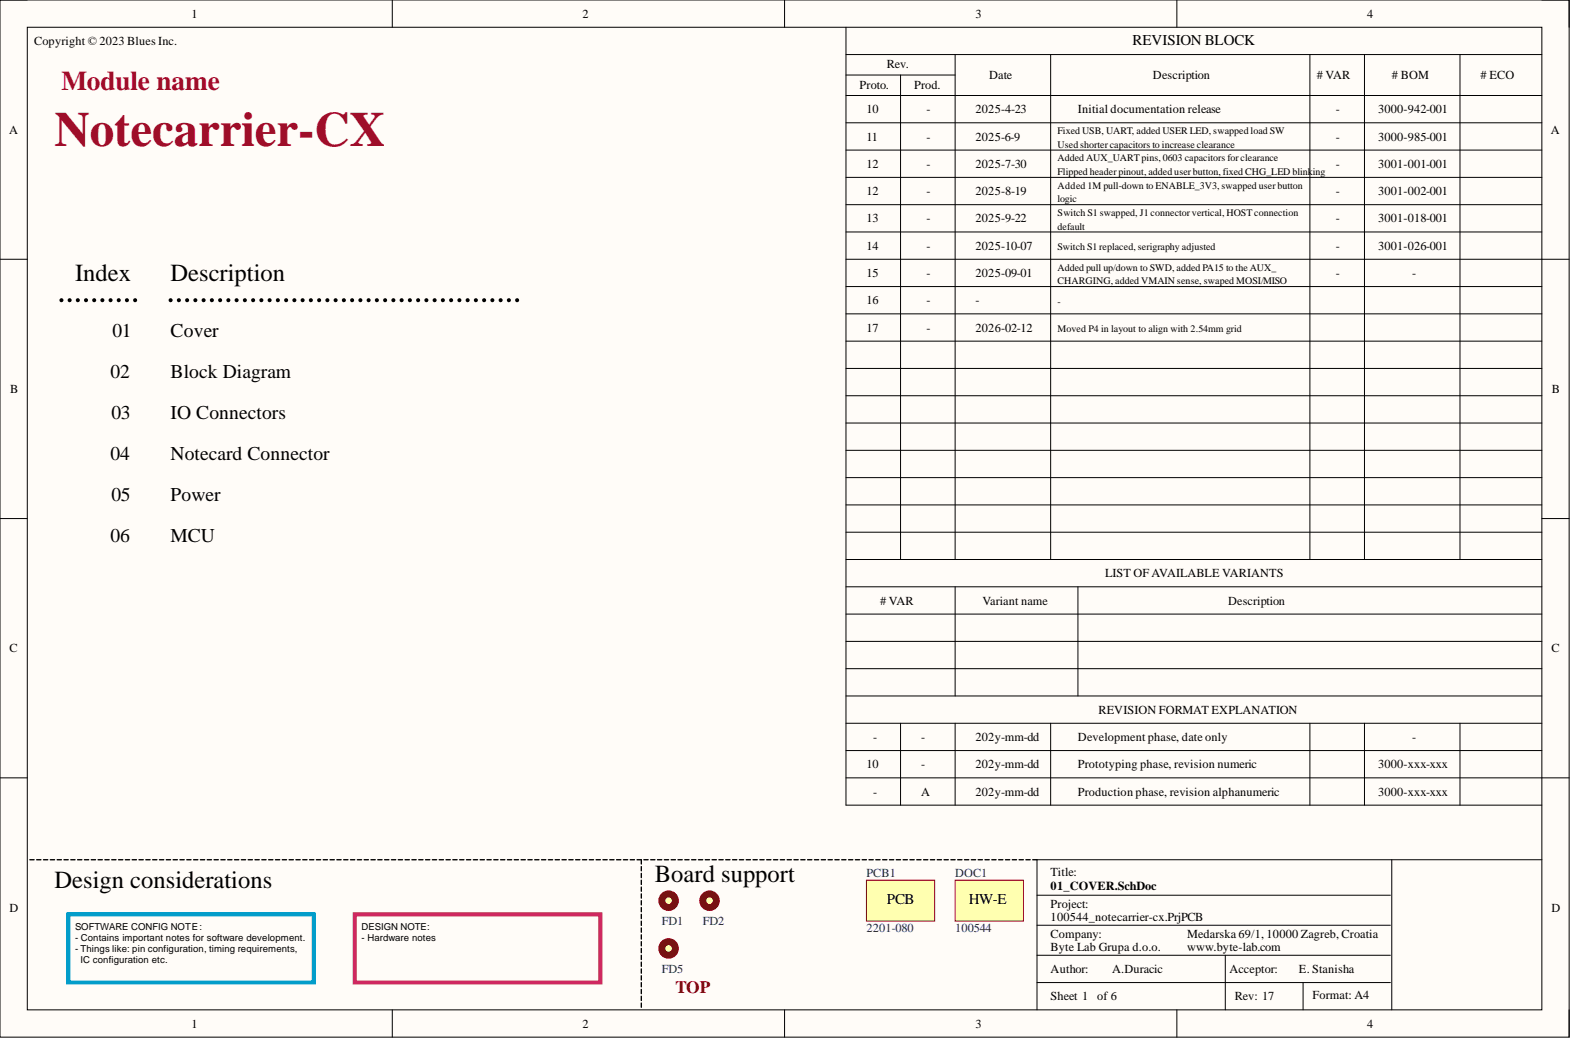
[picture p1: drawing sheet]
<svg xmlns="http://www.w3.org/2000/svg" width="292mm" height="193mm" viewBox="0 0 292 193" stroke-linecap="round" stroke-linejoin="round" font-family="sans-serif">
<path d="M0 0h291.9v192.8h-291.9z" fill-rule="evenodd" fill="#fffcf8"/>
<path d="M0 0h291.9v192.8h-291.9z" fill="none" stroke="#000" stroke-width=".19"/>
<path d="M5.1 5.1h281.8v182.6h-281.8z" fill-rule="evenodd" fill="#fffcf8"/>
<g fill="none" stroke="#000" stroke-width=".19">
<path d="M0 0h5.1M73 0v5.1M146 0v5.1M219 0v5.1M286.9 0h5v5.1M5.1 5.1h281.8v182.6h-281.8zM157.4 10.1h129.5M157.4 13.9h20.3M157.4 17.8h129.5M157.4 5.1v144.6h129.5M167.5 13.9v90.1M177.7 10.1v93.9"/>
<path d="M195.5 10.1v93.9M243.7 10.1v93.9M253.9 10.1v93.9M271.6 10.1v93.9M157.4 22.8h129.5M157.4 27.9h129.5M157.4 33h129.5M157.4 38.1h129.5M0 48.2h5.1M157.4 48.2h134.5M157.4 43.1h129.5M157.4 53.3h129.5"/>
<path d="M157.4 58.3h129.5M157.4 63.4h129.5M157.4 68.5h129.5M157.4 73.6h129.5M157.4 78.6h129.5M0 96.4h5.1M157.4 83.7h129.5M157.4 88.8h129.5M157.4 93.9h129.5M157.4 98.9h129.5M286.9 96.4h5M157.4 104h129.5"/>
<path d="M157.4 114.2h129.5M157.4 119.2h129.5M157.4 109.1h129.5M177.7 109.1v20.3M200.6 109.1v20.3M157.4 124.3h129.5M157.4 134.5h129.5M157.4 139.5h129.5M157.4 129.4h129.5M167.5 134.5v15.2M177.7 134.5v15.2M195.5 134.5v15.2"/>
<path d="M243.7 134.5v15.2M253.9 134.5v15.2M271.6 134.5v15.2M0 144.6h5.1M157.4 144.6h134.5M258.9 159.8v27.9M286.9 159.8h-94v27.9M192.9 166.4h65.8M192.9 172h65.8M192.9 177.6h65.8M228 177.6v10.1M73 187.7v5.1"/>
<path d="M146 187.7v5.1M192.9 182.7h65.8M219 187.7v5.1M242.4 182.7v5M291.9 187.7v5.1"/>
</g>
<path d="M12.7 170h45.7v12.7h-45.7z" fill="none" stroke="#009cca" stroke-width=".76"/>
<path d="M66 170h45.7v12.7h-45.7z" fill="none" stroke="#da2467" stroke-width=".76"/>
<path d="M124.4 167.4h1.3" fill="none" stroke="#000" stroke-width=".25"/>
<circle cx="124.4" cy="167.4" r="1.27" fill="#ffffb0"/>
<circle cx="124.4" cy="167.4" r="1.27" fill="none" stroke="#800000" stroke-width="1.3"/>
<path d="M132 167.4h1.3" fill="none" stroke="#000" stroke-width=".25"/>
<circle cx="132" cy="167.4" r="1.27" fill="#ffffb0"/>
<circle cx="132" cy="167.4" r="1.27" fill="none" stroke="#800000" stroke-width="1.3"/>
<g fill="none" stroke="#000" stroke-width=".25">
<path d="M119.3 159.8v.8M119.8 159.8h.8M121.1 159.8h.8M122.3 159.8h.8M123.6 159.8h.8M124.9 159.8h.8M126.1 159.8h.8M127.4 159.8h.8M128.7 159.8h.8M129.9 159.8h.8M131.2 159.8h.8M132.5 159.8h.8"/>
<path d="M133.8 159.8h.7M135 159.8h.8M136.3 159.8h.8M137.6 159.8h.8M138.8 159.8h.8M140.1 159.8h.8M141.4 159.8h.8M142.6 159.8h.8M143.9 159.8h.8M145.2 159.8h.8M146.4 159.8h.8M147.7 159.8h.8"/>
<path d="M149 159.8h.8M150.3 159.8h.7M151.5 159.8h.8M152.8 159.8h.8M154.1 159.8h.8M155.3 159.8h.8M156.6 159.8h.8M157.9 159.8h.8M159.1 159.8h.8M160.4 159.8h.8M161.7 159.8h.8M162.9 159.8h.8"/>
<path d="M164.2 159.8h.8M165.5 159.8h.8M166.8 159.8h.7M168 159.8h.8M169.3 159.8h.8M170.6 159.8h.8M171.8 159.8h.8M173.1 159.8h.8M174.4 159.8h.8M175.6 159.8h.8M176.9 159.8h.8M178.2 159.8h.8"/>
<path d="M179.4 159.8h.8M180.7 159.8h.8M182 159.8h.8M183.3 159.8h.7M184.5 159.8h.8M185.8 159.8h.8M187.1 159.8h.8M188.3 159.8h.8M189.6 159.8h.8M190.9 159.8h.8M192.1 159.8h.8M119.3 161.1v.8"/>
<path d="M119.3 162.4v.8M119.3 163.6v.8M119.3 164.9v.8M119.3 166.2v.8M119.3 167.4v.8M119.3 168.7v.8M119.3 170v.8M119.3 171.2v.8M119.3 172.5v.8M119.3 173.8v.8M119.3 175.1v.7M119.3 176.3v.8"/>
<path d="M119.3 177.6v.8M119.3 178.9v.8M124.4 176.3h1.3M119.3 180.1v.8M119.3 181.4v.8M119.3 182.7v.8M119.3 183.9v.8M119.3 185.2v.8M119.3 186.5v.8"/>
</g>
<circle cx="124.4" cy="176.3" r="1.27" fill="#ffffb0"/>
<circle cx="124.4" cy="176.3" r="1.27" fill="none" stroke="#800000" stroke-width="1.3"/>
<path d="M161.2 163.6h12.7v7.6h-12.7z" fill-rule="evenodd" fill="#ffffb0"/>
<path d="M161.2 163.6h12.7v7.6h-12.7z" fill="none" stroke="#800000" stroke-width=".19"/>
<path d="M177.7 163.6h12.7v7.6h-12.7z" fill-rule="evenodd" fill="#ffffb0"/>
<path d="M177.7 163.6h12.7v7.6h-12.7z" fill="none" stroke="#800000" stroke-width=".19"/>
<g fill="none" stroke="#000" stroke-width=".25">
<path d="M5.6 159.8h.7M6.8 159.8h.8M8.1 159.8h.8M9.4 159.8h.8M10.6 159.8h.8M11.9 159.8h.8M13.2 159.8h.8M14.4 159.8h.8M15.7 159.8h.8M17 159.8h.8M18.2 159.8h.8M19.5 159.8h.8"/>
<path d="M20.8 159.8h.8M22.1 159.8h.7M23.3 159.8h.8M24.6 159.8h.8M25.9 159.8h.8M27.1 159.8h.8M28.4 159.8h.8M29.7 159.8h.8M30.9 159.8h.8M32.2 159.8h.8M33.5 159.8h.8M34.7 159.8h.8"/>
<path d="M36 159.8h.8M37.3 159.8h.8M38.6 159.8h.7M39.8 159.8h.8M41.1 159.8h.8M42.4 159.8h.8M43.6 159.8h.8M44.9 159.8h.8M46.2 159.8h.8M47.4 159.8h.8M48.7 159.8h.8M50 159.8h.8"/>
<path d="M51.2 159.8h.8M52.5 159.8h.8M53.8 159.8h.8M55.1 159.8h.7M56.3 159.8h.8M57.6 159.8h.8M58.9 159.8h.8M60.1 159.8h.8M61.4 159.8h.8M62.7 159.8h.8M63.9 159.8h.8M65.2 159.8h.8"/>
<path d="M66.5 159.8h.8M67.7 159.8h.8M69 159.8h.8M70.3 159.8h.8M71.6 159.8h.8M72.8 159.8h.8M74.1 159.8h.8M75.4 159.8h.8M76.6 159.8h.8M77.9 159.8h.8M79.2 159.8h.8M80.4 159.8h.8"/>
<path d="M81.7 159.8h.8M83 159.8h.8M84.3 159.8h.7M85.5 159.8h.8M86.8 159.8h.8M88.1 159.8h.8M89.3 159.8h.8M90.6 159.8h.8M91.9 159.8h.8M93.1 159.8h.8M94.4 159.8h.8M95.7 159.8h.8"/>
<path d="M96.9 159.8h.8M98.2 159.8h.8M99.5 159.8h.8M100.8 159.8h.7M102 159.8h.8M103.3 159.8h.8M104.6 159.8h.8M105.8 159.8h.8M107.1 159.8h.8M108.4 159.8h.8M109.6 159.8h.8M110.9 159.8h.8"/>
<path d="M112.2 159.8h.8M113.4 159.8h.8M114.7 159.8h.8M116 159.8h.8M117.3 159.8h.7M118.5 159.8h.8"/>
</g>
<g fill="none" stroke="#000" stroke-width=".76">
<path d="M11.4 55.8h.1M12.9 55.8h.1M14.5 55.8h.1M16 55.8h.1M17.5 55.8h.1M19 55.8h.1M20.6 55.8h.1M22.1 55.8h.1M23.6 55.8h.1M25.1 55.8h.1M31.7 55.8h.1M33.3 55.8h.1"/>
<path d="M34.8 55.8h.1M36.3 55.8h.1M37.9 55.8h.1M39.4 55.8h.1M40.9 55.8h.1M42.5 55.8h.1M44 55.8h.1M45.6 55.8h.1M47.1 55.8h.1M48.6 55.8h.1M50.2 55.8h.1M51.7 55.8h.1"/>
<path d="M53.2 55.8h.1M54.8 55.8h.1M56.3 55.8h.1M57.8 55.8h.1M59.4 55.8h.1M60.9 55.8h.1M62.4 55.8h.1M64 55.8h.1M65.5 55.8h.1M67 55.8h.1M68.6 55.8h.1M70.1 55.8h.1"/>
<path d="M71.6 55.8h.1M73.2 55.8h.1M74.7 55.8h.1M76.2 55.8h.1M77.8 55.8h.1M79.3 55.8h.1M80.9 55.8h.1M82.4 55.8h.1M83.9 55.8h.1M85.5 55.8h.1M87 55.8h.1M88.5 55.8h.1"/>
<path d="M90.1 55.8h.1M91.6 55.8h.1M93.1 55.8h.1M94.7 55.8h.1M96.2 55.8h.1"/>
</g>
<text font-size="9.1" fill="#9e0e29" x="10.2" y="27.2">Notecarrier-CX</text>
<text font-size="5.1" fill="#9e0e29" x="11.4" y="16.7">Module name</text>
<g font-size="4.6">
<text x="14" y="52.3">Index</text>
<text x="31.7" y="52.3">Description</text>
<text x="10.2" y="165.2">Design considerations</text>
<text x="121.9" y="163.9">Board support</text>
</g>
<g font-size="3.6">
<text x="20.9" y="62.7">01</text>
<text x="31.7" y="62.7">Cover</text>
<text x="20.6" y="70.3">02</text>
<text x="31.7" y="70.3">Block Diagram</text>
<text x="20.7" y="77.9">03</text>
<text x="31.7" y="77.9">IO Connectors</text>
<text x="20.6" y="85.5">04</text>
<text x="31.7" y="85.5">Notecard Connector</text>
<text x="20.7" y="93.1">05</text>
<text x="31.7" y="93.1">Power</text>
<text x="20.6" y="100.7">06</text>
<text x="31.7" y="100.7">MCU</text>
</g>
<text font-size="3.2" fill="#800000" x="125.7" y="184.5">TOP</text>
<g font-size="2.8">
<text x="210.7" y="8.3">REVISION BLOCK</text>
<text x="165" y="168.1">PCB</text>
<text x="180.2" y="168.1">HW-E</text>
</g>
<g font-size="2.3">
<text x="35.6" y="3.3">1</text>
<text x="108.4" y="3.3">2</text>
<text x="181.5" y="3.3">3</text>
<text x="254.4" y="3.3">4</text>
<text x="6.3" y="8.4">Copyright © 2023 Blues Inc.</text>
<text x="159.9" y="16.5">Proto.</text>
<text x="165" y="12.7">Rev.</text>
<text x="170.1" y="16.5">Prod.</text>
<text x="184" y="14.7">Date</text>
<text x="214.5" y="14.7">Description</text>
<text x="245" y="14.7"># VAR</text>
<text x="258.9" y="14.7"># BOM</text>
<text x="275.4" y="14.7"># ECO</text>
<text x="161.2" y="21.1">10</text>
<text x="172.4" y="21.1">-</text>
<text x="181.5" y="21.1">2025-4-23</text>
<text x="200.6" y="21.1">Initial documentation release</text>
<text x="248.5" y="21.1">-</text>
<text x="256.4" y="21.1">3000-942-001</text>
<text x="1.7" y="24.9">A</text>
<text x="161.2" y="26.1">11</text>
<text x="172.4" y="26.1">-</text>
<text x="181.5" y="26.1">2025-6-9</text>
<text x="248.5" y="26.1">-</text>
<text x="256.4" y="26.1">3000-985-001</text>
<text x="288.6" y="24.9">A</text>
<text x="161.2" y="31.2">12</text>
<text x="172.4" y="31.2">-</text>
<text x="181.5" y="31.2">2025-7-30</text>
<text x="248.5" y="31.2">-</text>
<text x="256.4" y="31.2">3001-001-001</text>
<text x="161.2" y="36.3">12</text>
<text x="161.2" y="41.3">13</text>
<text x="172.4" y="36.3">-</text>
<text x="172.4" y="41.3">-</text>
<text x="181.5" y="36.3">2025-8-19</text>
<text x="181.5" y="41.3">2025-9-22</text>
<text x="248.5" y="36.3">-</text>
<text x="248.5" y="41.3">-</text>
<text x="256.4" y="36.3">3001-002-001</text>
<text x="256.4" y="41.3">3001-018-001</text>
<text x="161.2" y="46.4">14</text>
<text x="172.4" y="46.4">-</text>
<text x="181.5" y="46.4">2025-10-07</text>
<text x="248.5" y="46.4">-</text>
<text x="256.4" y="46.4">3001-026-001</text>
<text x="161.2" y="51.5">15</text>
<text x="172.4" y="51.5">-</text>
<text x="181.5" y="51.5">2025-09-01</text>
<text x="248.5" y="51.5">-</text>
<text x="262.7" y="51.5">-</text>
<text x="161.2" y="56.6">16</text>
<text x="172.4" y="56.6">-</text>
<text x="181.5" y="56.6">-</text>
<text x="161.2" y="61.6">17</text>
<text x="172.4" y="61.6">-</text>
<text x="181.5" y="61.6">2026-02-12</text>
<text x="1.9" y="73.1">B</text>
<text x="288.7" y="73.1">B</text>
<text x="205.6" y="107.3">LIST OF AVAILABLE VARIANTS</text>
<text x="163.7" y="112.4"># VAR</text>
<text x="182.8" y="112.4">Variant name</text>
<text x="228.5" y="112.4">Description</text>
<text x="1.8" y="121.3">C</text>
<text x="288.6" y="121.3">C</text>
<text x="162.5" y="137.8">-</text>
<text x="171.4" y="137.8">-</text>
<text x="181.5" y="137.8">202y-mm-dd</text>
<text x="200.6" y="137.8">Development phase, date only</text>
<text x="204.4" y="132.7">REVISION FORMAT EXPLANATION</text>
<text x="262.7" y="137.8">-</text>
<text x="161.2" y="142.8">10</text>
<text x="171.4" y="142.8">-</text>
<text x="181.5" y="142.8">202y-mm-dd</text>
<text x="200.6" y="142.8">Prototyping phase, revision numeric</text>
<text x="256.4" y="142.8">3000-xxx-xxx</text>
<text x="162.5" y="147.9">-</text>
<text x="171.4" y="147.9">A</text>
<text x="181.5" y="147.9">202y-mm-dd</text>
<text x="200.6" y="147.9">Production phase, revision alphanumeric</text>
<text x="256.4" y="147.9">3000-xxx-xxx</text>
<text x="195.5" y="162.9">Title:</text>
<text x="195.5" y="165.4">01_COVER.SchDoc</text>
<text x="1.8" y="169.5">D</text>
<text x="195.5" y="168.7">Project:</text>
<text x="195.5" y="171.2">100544_notecarrier-cx.PrjPCB</text>
<text x="288.6" y="169.5">D</text>
<text x="195.5" y="174.3">Company:</text>
<text x="195.5" y="176.8">Byte Lab Grupa d.o.o.</text>
<text x="220.9" y="174.3">Medarska 69/1, 10000 Zagreb, Croatia</text>
<text x="220.9" y="176.8">www.byte-lab.com</text>
<text x="195.5" y="186">Sheet 1</text>
<text x="195.5" y="180.9">Author:</text>
<text x="204.1" y="186">of 6</text>
<text x="206.9" y="180.9">A.Duracic</text>
<text x="228.7" y="180.9">Acceptor:</text>
<text x="229.7" y="186">Rev: 17</text>
<text x="241.7" y="180.9">E. Stanisha</text>
<text x="244.2" y="185.7">Format: A4</text>
<text x="35.6" y="191">1</text>
<text x="108.4" y="191">2</text>
<text x="181.5" y="191">3</text>
<text x="254.4" y="191">4</text>
</g>
<g font-size="2.3" fill="#000080">
<text x="161.2" y="163.1">PCB1</text>
<text x="177.7" y="163.1">DOC1</text>
<text x="123.1" y="172">FD1</text>
<text x="130.7" y="172">FD2</text>
<text x="161.2" y="173.3">2201-080</text>
<text x="177.7" y="173.3">100544</text>
<text x="123.1" y="180.9">FD5</text>
</g>
<g font-size="1.9">
<text x="196.7" y="24.9">Fixed USB, UART, added USER LED, swapped load SW</text>
<text x="196.7" y="27.5">Used shortercapacitors to increase clearance</text>
<text x="196.7" y="30">Added AUX_UARTpins, 0603 capacitors for clearance</text>
<text x="196.7" y="32.6">Flipped headerpinout, added userbutton, fixed CHG_LED blinking</text>
<text x="196.7" y="35.1">Added 1M pull-down to ENABLE_3V3, swapped userbutton</text>
<text x="196.7" y="37.6">logic</text>
<text x="196.7" y="40.2">Switch S1 swapped, J1 connector vertical, HOSTconnection</text>
<text x="196.7" y="42.7">default</text>
<text x="196.7" y="46.5">Switch S1 replaced, serigraphy adjusted</text>
<text x="196.7" y="50.3">Added pull up/down to SWD, added PA15 to the AUX_</text>
<text x="196.7" y="52.9">CHARGING, added VMAIN sense, swaped MOSI/MISO</text>
<text x="196.7" y="56.7">-</text>
<text x="196.7" y="61.7">Moved P4 in layout to align with 2.54mm grid</text>
</g>
<g font-size="1.8">
<text x="14" y="172.9">SOFTWARE CONFIG NOTE:</text>
<text x="67.3" y="172.9">DESIGN NOTE:</text>
<text x="14" y="174.9">- Contains important notes for software development.</text>
<text x="14" y="176.9">- Things like: pin configuration, timing requirements,</text>
<text x="15" y="178.9">IC configuration etc.</text>
<text x="67.3" y="174.9">- Hardware notes</text>
</g>
</svg>
